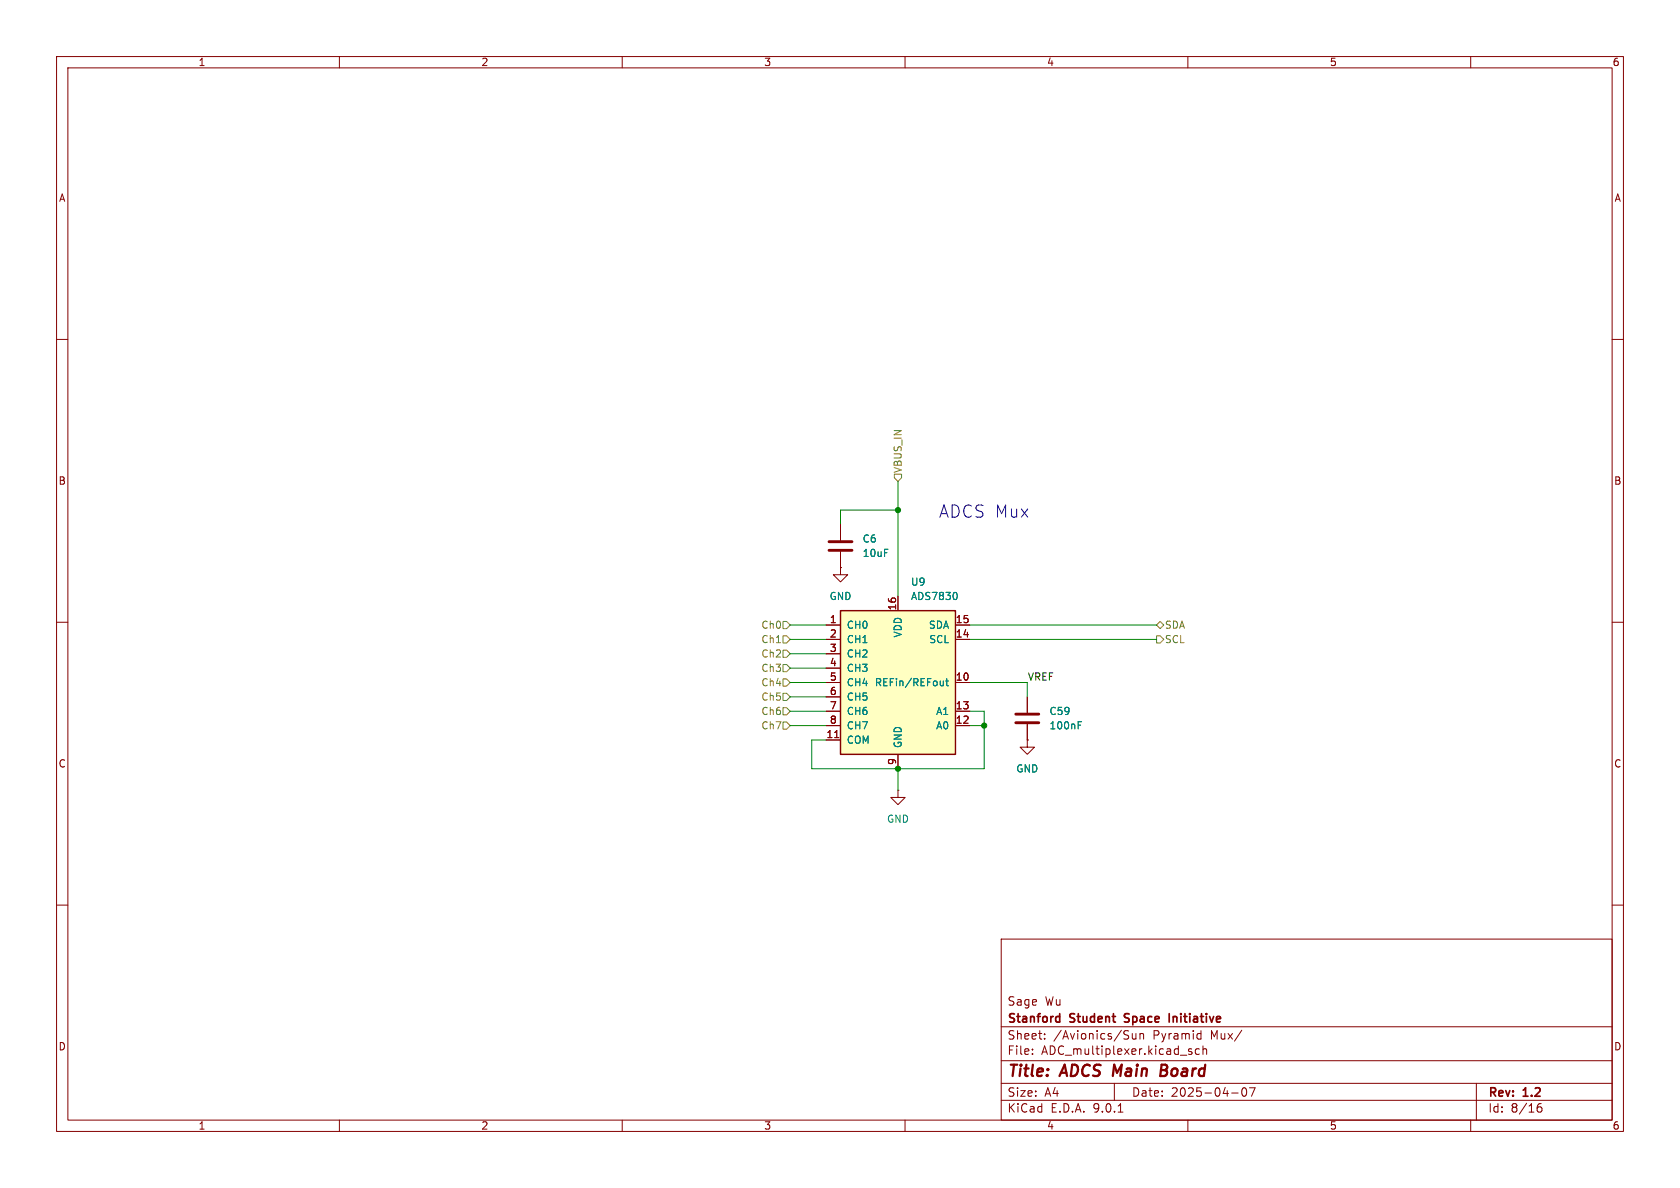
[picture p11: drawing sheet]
<svg xmlns="http://www.w3.org/2000/svg" width="297mm" height="210mm" viewBox="0 0 297 210" stroke-linecap="round" stroke-linejoin="round" font-family="sans-serif">
<path d="M0 0h297v210h-297z" fill="#fff" stroke="#fff" stroke-width=".18"/>
<g fill="none" stroke="#840000" stroke-width=".18">
<path d="M10 10h277v190h-277zM12 12h273v186h-273zM60 10v2M110 10v2M160 10v2M210 10v2M260 10v2M10 60h2M285 60h2M148.6 92.7v2.8M148.6 97.5v2.8M10 110h2"/>
<path d="M285 110h2M158.7 139.7v1.3h1.3l-1.3 1.2-1.2-1.2h1.2M158.7 139.7h.1M181.6 130.8v1.3h1.3l-1.3 1.3-1.3-1.3h1.3M181.6 130.8h.1M181.6 123.2v2.8M181.6 128v2.8M10 160h2M177 166h108v32h-108zM285 160h2M60 198v2M110 198v2"/>
<path d="M160 198v2M177 194.5h108M177 191.5h108M177 187.5h108M177 181.5h108M182.5 186.3v.1M182.5 185.5v.1M184.7 183.6v.1M184.7 182.8v.1M197 191.5v3M197.7 196.6h.8M199.5 183.1v.5"/>
<path d="M200.2 182.7v.9l.4 .1 .2-.1M200.8 182.7v1M201.5 182.8l.2-.1 .4 .1 .1 .9M201.5 182.7v1M210 198v2M210.2 185.8l.5 .2v.2l-.2 .2-.4-.1M210.2 185.5h.5M211.9 182.7l.4 .1M212 185.5l-.4-.1-.3 .3v.4l.2 .2h.5M212.3 183.6l-.4 .1M212.3 182.2v1.5M212.7 185.5l.2-.1 .3 .1 .1 .9"/>
<path d="M212.7 184.9v1.5M217.7 193.2h1.2M219.5 182.1l-1.3 2M219.7 192.4l.2-.1a.81 .81 0 0 1 .6 .6 .81 .81 0 0 1-.3 .8l-.2 .1a.81 .81 0 0 1-.3-1.4zM220.9 192.3h1l-.7 1.5M260 198v2M261 191.5v6.5M271.7 196l.3-.3h.5l.1 .3v.3l-.3 .3-.4-.1-.2-.2M272.5 195.1a.59 .59 0 0 0-.8 .6"/>
</g>
<path d="M205.2 189.2h.7M205.9 189.2l.3 .1M206 188.2h-.6l-.3 2 1-.1M206.1 189.1l-.2 .1" fill="none" stroke="#840000" stroke-width=".4"/>
<path d="M186.9 179.7l.4 .1M187.3 179.2v1.5M198.8 179.3v.5M206.7 179.2v1.5M187.3 180.6l-.4 .1M198.8 180.6l.2 .1" fill="none" stroke="#840000" stroke-width=".3"/>
<path d="M146.6 95.8h4M146.6 97.3h4M179.6 126.2h4M179.6 127.8h4" fill="none" stroke="#840000" stroke-width=".51"/>
<path d="M190.6 128.2h.4M190.6 127.6h.6" fill="none" stroke="#008484" stroke-width=".18"/>
<path d="M148.6 108h20.3v25.4h-20.3z" fill="#ffffc2"/>
<path d="M148.6 108h20.3v25.4h-20.3z" fill="none" stroke="#840000" stroke-width=".25"/>
<g fill="none" stroke="#840000" stroke-width=".18">
<path d="M148.6 92.7v2.8M148.6 97.5v2.8M146 110.5h2.6M146 113h2.6M146 115.6h2.6M146 118.1h2.6M148.6 100.3v1.3h1.3l-1.3 1.3-1.3-1.3h1.3M148.6 100.3h.1M158.7 105.4v2.6M168.9 110.5h2.5M168.9 113h2.5M146 120.7h2.6"/>
<path d="M146 123.2h2.6M146 125.7h2.6M146 128.3h2.6M146 130.8h2.6M147.6 130.4h.7M158.7 133.4v2.5M168.9 120.7h2.5M168.9 125.7h2.5M168.9 128.3h2.5M181.6 130.8h.1M181.6 123.2v2.8M181.6 128v2.8"/>
</g>
<path d="M167.4 120v1l.3 .2M169 104.8l.2 .4-.2 .7M166.8 120.4v.8M166.8 121.1l-.4 .1M167.2 120.4h.5M190.6 128.2h.4M190.6 127.6h.6" fill="none" stroke="#008484" stroke-width=".18"/>
<path d="M158.1 83.8h1.3v.7l-.7 .6-.6-.6zM138.4 117.5h.7l.6 .6-.6 .6h-.7zM138.4 109.9h.7l.6 .6-.6 .6h-.7zM138.4 114.9h.7l.6 .7-.6 .6h-.7zM138.4 112.4h.7l.6 .6-.6 .7h-.7zM204.5 112.4h.6l.6 .6-.6 .7h-.6zM205.1 109.9l.6 .6-.6 .6-.6-.6zM138.4 120h.7l.6 .7-.6 .6h-.7zM138.4 127.6h.7l.6 .7-.6 .6h-.7zM138.4 125.1h.7l.6 .6-.6 .7h-.7zM138.4 122.6h.7l.6 .6-.6 .6h-.7z" fill="none" stroke="#848400" stroke-width=".18"/>
<g fill="none" stroke="#008400" stroke-width=".18">
<path d="M158.7 90.2h-10.1v2.5M158.7 85.1v20.3M139.7 110.5h6.3M139.7 113h6.3M139.7 118.1h6.3M139.7 115.6h6.3M171.4 110.5h33.1M171.4 113h33.1M139.7 128.3h6.3M139.7 123.2h6.3M139.7 125.7h6.3M139.7 120.7h6.3"/>
<path d="M158.7 135.9v3.8M171.4 125.7h2.6v10.2h-30.5v-5.1h2.5M171.4 128.3h2.6M171.4 120.7h10.2v2.5"/>
</g>
<g fill="#008400" stroke="#008400" stroke-width=".18">
<circle cx="158.7" cy="135.9" r=".46"/>
<circle cx="158.7" cy="90.2" r=".46"/>
<circle cx="174" cy="128.3" r=".46"/>
</g>
<text font-size="3" fill="#0000c2" x="165.9" y="91.7">ADCS Mux</text>
<g font-size="2.8" fill="#840000">
<text x="178" y="190.9">Title:</text>
<text x="187.7" y="190.9">ADCS Main</text>
<text x="206.8" y="190.9">Board</text>
</g>
<g font-size="2.1" fill="#840000">
<text x="178" y="178">Sage</text>
<text x="184.7" y="178">Wu</text>
<text x="178" y="184">Sheet:</text>
<text x="178" y="181.2">Stanford</text>
<text x="186.2" y="184">/Avionics/Sun</text>
<text x="189.2" y="181.2">Student</text>
<text x="199.5" y="181.2">Space</text>
<text x="203.9" y="184">Pyramid</text>
<text x="207.9" y="181.2">Initiative</text>
<text x="214.2" y="184">Mux/</text>
<text x="178" y="186.7">File:</text>
<text x="184.1" y="186.7">ADC_multiplexer.kicad_sch</text>
<text x="178" y="196.9">KiCad</text>
<text x="178" y="194.1">Size:</text>
<text x="184.7" y="194.1">A4</text>
<text x="185.7" y="196.9">E.D.A.</text>
<text x="193.3" y="196.9">9.0.1</text>
<text x="200" y="194.1">Date:</text>
<text x="207" y="194.1">2025-04-07</text>
<text x="263" y="194.3">Rev:</text>
<text x="263" y="196.9">Id:</text>
<text x="267.1" y="196.9">8/16</text>
<text x="269.4" y="194.3">1.2</text>
</g>
<g font-size="1.8" fill="#840000">
<text x="35" y="11.9">1</text>
<text x="85" y="11.9">2</text>
<text x="135" y="11.9">3</text>
<text x="185" y="11.9">4</text>
<text x="235" y="11.9">5</text>
<text x="285" y="11.9">6</text>
<text x="10.3" y="35.9">A</text>
<text x="285.3" y="35.9">A</text>
<text x="10.3" y="85.9">B</text>
<text x="285.3" y="85.9">B</text>
<text x="158.5" y="108" transform="rotate(-90 158.5 108)">16</text>
<text x="146.6" y="110.2">1</text>
<text x="146.6" y="112.8">2</text>
<text x="168.9" y="110.2">15</text>
<text x="168.9" y="112.8">14</text>
<text x="146.6" y="115.3">3</text>
<text x="146.6" y="117.9">4</text>
<text x="146.6" y="120.4">5</text>
<text x="146.6" y="122.9">6</text>
<text x="146.6" y="125.5">7</text>
<text x="168.9" y="120.4">10</text>
<text x="168.9" y="125.5">13</text>
<text x="146" y="130.6">11</text>
<text x="146.6" y="128">8</text>
<text x="168.9" y="128">12</text>
<text x="10.3" y="135.9">C</text>
<text x="158.5" y="135.3" transform="rotate(-90 158.5 135.3)">9</text>
<text x="285.3" y="135.9">C</text>
<text x="10.3" y="185.9">D</text>
<text x="285.3" y="185.9">D</text>
<text x="35" y="199.9">1</text>
<text x="85" y="199.9">2</text>
<text x="135" y="199.9">3</text>
<text x="185" y="199.9">4</text>
<text x="235" y="199.9">5</text>
<text x="285" y="199.9">6</text>
</g>
<g font-size="1.8" fill="#848400">
<text x="159.6" y="83.7" transform="rotate(-90 159.6 83.7)">VBUS_IN</text>
<text x="134.5" y="111.4">Ch0</text>
<text x="134.5" y="113.9">Ch1</text>
<text x="205.8" y="113.9">SCL</text>
<text x="205.8" y="111.4">SDA</text>
<text x="134.5" y="119">Ch3</text>
<text x="134.5" y="116.4">Ch2</text>
<text x="134.5" y="121.5">Ch4</text>
<text x="134.5" y="124.1">Ch5</text>
<text x="134.5" y="129.1">Ch7</text>
<text x="134.5" y="126.6">Ch6</text>
</g>
<g font-size="1.8" fill="#008484">
<text x="152.4" y="96.1">C6</text>
<text x="152.4" y="98.7">10uF</text>
<text x="146.6" y="106.3">GND</text>
<text x="161" y="106.3">ADS7830</text>
<text x="161" y="103.7">U9</text>
<text x="149.6" y="111.4">CH0</text>
<text x="149.6" y="113.9">CH1</text>
<text x="159.6" y="112.8" transform="rotate(-90 159.6 112.8)">VDD</text>
<text x="164.1" y="111.4">SDA</text>
<text x="164.2" y="113.9">SCL</text>
<text x="149.6" y="116.4">CH2</text>
<text x="149.6" y="119">CH3</text>
<text x="149.6" y="121.5">CH4</text>
<text x="149.6" y="124.1">CH5</text>
<text x="154.6" y="121.5">REFin/REFout</text>
<text x="149.6" y="126.6">CH6</text>
<text x="149.6" y="129.1">CH7</text>
<text x="149.6" y="131.7">COM</text>
<text x="165.4" y="126.6">A1</text>
<text x="165.4" y="129.1">A0</text>
<text x="185.4" y="129.1">100nF</text>
<text x="185.4" y="126.6">C59</text>
<text x="159.6" y="132.3" transform="rotate(-90 159.6 132.3)">GND</text>
<text x="179.6" y="136.8">GND</text>
<text x="156.7" y="145.6">GND</text>
</g>
<text font-size="1.8" x="181.6" y="120.4">VREF</text>
</svg>
